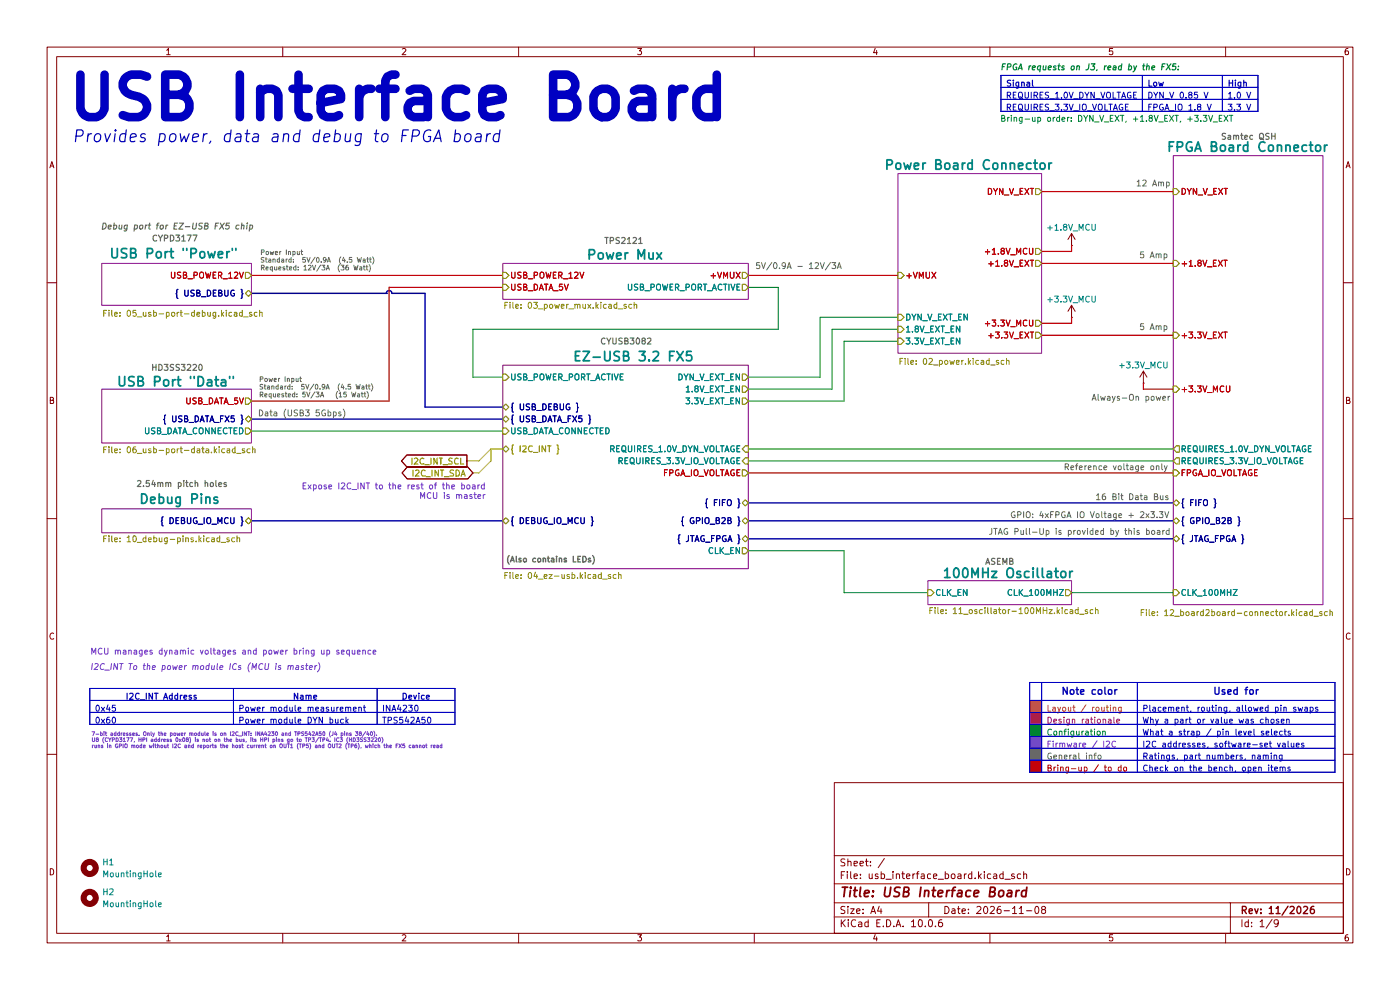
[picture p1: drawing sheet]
(kicad_sch
 (version 20260306)
 (generator "eeschema")
 (generator_version "10.0")
 (paper "A4")
 (title_block
  (title "USB Interface Board")
  (date "2026-11-08")
  (rev "11/2026"))
 (lib_symbols
  (symbol "Mechanical:MountingHole"
   (pin_names
    (offset 1.016)) (exclude_from_sim no) (in_bom no) (on_board yes)
   (in_pos_files yes)
   (duplicate_pin_numbers_are_jumpers no)
   (property "Reference" "H" (at 0 5.08 0) (show_name no) (do_not_autoplace no) (effects (font (size 1.27 1.27))))
   (property "Value" "MountingHole" (at 0 3.175 0) (show_name no) (do_not_autoplace no) (effects (font (size 1.27 1.27))))
   (property "Footprint" "" (at 0 0 0) (show_name no) (do_not_autoplace no) (hide yes) (effects (font (size 1.27 1.27))))
   (property "Datasheet" "" (at 0 0 0) (show_name no) (do_not_autoplace no) (hide yes) (effects (font (size 1.27 1.27))))
   (property "Description" "Mounting Hole without connection" (at 0 0 0) (show_name no) (do_not_autoplace no) (hide yes) (effects (font (size 1.27 1.27))))
   (symbol "MountingHole_0_1"
    (circle (center 0 0) (radius 1.27) (stroke (width 1.27) (type default)) (fill (type none))))
   (embedded_fonts no))
  (symbol "power:+3.3V"
   (power global)
   (pin_numbers (hide yes))
   (pin_names
    (offset 0) (hide yes)) (exclude_from_sim no) (in_bom yes) (on_board yes)
   (in_pos_files yes)
   (duplicate_pin_numbers_are_jumpers no)
   (property "Reference" "#PWR" (at 0 -3.81 0) (show_name no) (do_not_autoplace no) (hide yes) (effects (font (size 1.27 1.27))))
   (property "Value" "+3.3V" (at 0 3.556 0) (show_name no) (do_not_autoplace no) (effects (font (size 1.27 1.27))))
   (property "Footprint" "" (at 0 0 0) (show_name no) (do_not_autoplace no) (hide yes) (effects (font (size 1.27 1.27))))
   (property "Datasheet" "" (at 0 0 0) (show_name no) (do_not_autoplace no) (hide yes) (effects (font (size 1.27 1.27))))
   (property "Description" "Power symbol creates a global label with name \"+3.3V\"" (at 0 0 0) (show_name no) (do_not_autoplace no) (hide yes) (effects (font (size 1.27 1.27))))
   (symbol "+3.3V_0_1"
    (polyline (pts (xy -0.762 1.27) (xy 0 2.54)) (stroke (width 0) (type default)) (fill (type none)))
    (polyline (pts (xy 0 2.54) (xy 0.762 1.27)) (stroke (width 0) (type default)) (fill (type none)))
    (polyline (pts (xy 0 0) (xy 0 2.54)) (stroke (width 0) (type default)) (fill (type none))))
   (symbol "+3.3V_1_1"
    (pin power_in line (at 0 0 90) (length 0) (name "" (effects (font (size 1.27 1.27)))) (number "1" (effects (font (size 1.27 1.27))))))
   (embedded_fonts no)))
 (text "MCU manages dynamic voltages and power bring up sequence"
  (exclude_from_sim no)
  (at 19.05 139.192 0)
  (effects (font (size 1.27 1.27) (color 120 40 200 1)) (justify left bottom)))
 (text "16 Bit Data Bus"
  (exclude_from_sim no)
  (at 248.158 106.426 0)
  (effects (font (size 1.27 1.27) (color 100 100 100 1)) (justify right bottom)))
 (text "ASEMB"
  (exclude_from_sim no)
  (at 212.09 120.142 0)
  (effects (font (size 1.27 1.27) (thickness 0.254)
    (bold yes) (color 100 100 100 1)) (justify bottom)))
 (text "Debug port for EZ-USB FX5 chip"
  (exclude_from_sim no)
  (at 37.592 48.26 0)
  (effects (font (size 1.27 1.27) (thickness 0.254)
    (bold yes)
    (italic yes) (color 100 100 100 1))))
 (text "(Also contains LEDs)"
  (exclude_from_sim no)
  (at 107.188 119.634 0)
  (effects (font (size 1.2 1.2) (thickness 0.36)
    (bold yes) (color 100 100 100 1)) (justify left bottom)))
 (text "Power Input\nStandard:  5V/0.9A  (4.5 Watt)\nRequested: 5V/3A   (15 Watt)"
  (exclude_from_sim no)
  (at 54.864 84.582 0)
  (effects (font (size 1.016 1.016) (color 100 100 100 1)) (justify left bottom)))
 (text "CYUSB3082"
  (exclude_from_sim no)
  (at 132.842 73.406 0)
  (effects (font (size 1.27 1.27) (thickness 0.254)
    (bold yes) (color 100 100 100 1)) (justify bottom)))
 (text "USB Interface Board"
  (exclude_from_sim no)
  (at 13.716 15.748 0)
  (effects (font (size 9 9) (thickness 1.8)
    (bold yes)) (justify left top)))
 (text "Bring-up order: DYN_V_EXT, +1.8V_EXT, +3.3V_EXT"
  (exclude_from_sim no)
  (at 212.09 26.162 0)
  (effects (font (size 1.27 1.27) (color 0 130 50 1)) (justify left bottom)))
 (text "GPIO: 4xFPGA IO Voltage + 2x3.3V"
  (exclude_from_sim no)
  (at 248.158 110.236 0)
  (effects (font (size 1.27 1.27) (color 100 100 100 1)) (justify right bottom)))
 (text "Always-On power"
  (exclude_from_sim no)
  (at 248.412 85.344 0)
  (effects (font (size 1.27 1.27) (color 100 100 100 1)) (justify right bottom)))
 (text "Expose I2C_INT to the rest of the board\nMCU is master"
  (exclude_from_sim no)
  (at 103.124 106.172 0)
  (effects (font (size 1.27 1.27) (color 120 40 200 1)) (justify right bottom)))
 (text "CYPD3177"
  (exclude_from_sim no)
  (at 37.084 51.562 0)
  (effects (font (size 1.27 1.27) (thickness 0.254)
    (bold yes) (color 100 100 100 1)) (justify bottom)))
 (text "5 Amp"
  (exclude_from_sim no)
  (at 247.904 70.358 0)
  (effects (font (size 1.27 1.27) (color 100 100 100 1)) (justify right bottom)))
 (text "Samtec QSH"
  (exclude_from_sim no)
  (at 264.922 29.972 0)
  (effects (font (size 1.27 1.27) (thickness 0.254)
    (bold yes) (color 100 100 100 1)) (justify bottom)))
 (text "JTAG Pull-Up is provided by this board"
  (exclude_from_sim no)
  (at 248.412 113.792 0)
  (effects (font (size 1.27 1.27) (color 100 100 100 1)) (justify right bottom)))
 (text "2.54mm pitch holes"
  (exclude_from_sim no)
  (at 38.608 103.632 0)
  (effects (font (size 1.27 1.27) (thickness 0.254)
    (bold yes) (color 100 100 100 1)) (justify bottom)))
 (text "TPS2121"
  (exclude_from_sim no)
  (at 132.334 52.07 0)
  (effects (font (size 1.27 1.27) (thickness 0.254)
    (bold yes) (color 100 100 100 1)) (justify bottom)))
 (text "5V/0.9A - 12V/3A"
  (exclude_from_sim no)
  (at 169.418 57.404 0)
  (effects (font (size 1.27 1.27) (color 100 100 100 1)) (justify bottom)))
 (text "Power Input\nStandard:  5V/0.9A  (4.5 Watt)\nRequested: 12V/3A  (36 Watt)"
  (exclude_from_sim no)
  (at 55.118 57.658 0)
  (effects (font (size 1.016 1.016) (color 100 100 100 1)) (justify left bottom)))
 (text "Reference voltage only"
  (exclude_from_sim no)
  (at 247.904 100.076 0)
  (effects (font (size 1.27 1.27) (color 100 100 100 1)) (justify right bottom)))
 (text "HD3SS3220"
  (exclude_from_sim no)
  (at 37.592 78.994 0)
  (effects (font (size 1.27 1.27) (thickness 0.254)
    (bold yes) (color 100 100 100 1)) (justify bottom)))
 (text "Data (USB3 5Gbps)"
  (exclude_from_sim no)
  (at 54.61 88.646 0)
  (effects (font (size 1.27 1.27) (color 100 100 100 1)) (justify left bottom)))
 (text "12 Amp"
  (exclude_from_sim no)
  (at 248.412 39.878 0)
  (effects (font (size 1.27 1.27) (color 100 100 100 1)) (justify right bottom)))
 (text "5 Amp"
  (exclude_from_sim no)
  (at 247.904 55.118 0)
  (effects (font (size 1.27 1.27) (color 100 100 100 1)) (justify right bottom)))
 (text "FPGA requests on J3, read by the FX5:"
  (exclude_from_sim no)
  (at 212.09 15.24 0)
  (effects (font (size 1.27 1.27) (thickness 0.254)
    (bold yes)
    (italic yes) (color 0 130 50 1)) (justify left bottom)))
 (text "Provides power, data and debug to FPGA board"
  (exclude_from_sim no)
  (at 15.24 27.686 0)
  (effects (font (size 2.5 2.5) (thickness 0.254)
    (bold yes)
    (italic yes)) (justify left top)))
 (text "I2C_INT To the power module ICs (MCU is master)"
  (exclude_from_sim no)
  (at 19.05 140.97 0)
  (effects (font (size 1.27 1.27)
    (italic yes) (color 120 40 200 1)) (justify left top)))
 (text "7-bit addresses. Only the power module is on I2C_INT: INA4230 and TPS542A50 (J4 pins 38/40).\nU8 (CYPD3177, HPI address 0x08) is not on the bus, its HPI pins go to TP3/TP4. IC3 (HD3SS3220)\nruns in GPIO mode without I2C and reports the host current on OUT1 (TP5) and OUT2 (TP6), which the FX5 cannot read"
  (exclude_from_sim no)
  (at 19.304 155.448 0)
  (effects (font (size 0.8 0.8) (color 120 40 200 1)) (justify left top)))
 (bus_entry
  (at 104.14 95.25)
  (size -2.54 2.54)
  (stroke (width 0) (type default)))
 (bus_entry
  (at 104.14 97.79)
  (size -2.54 2.54)
  (stroke (width 0) (type default)))
 (wire
  (pts (xy 220.98 55.88) (xy 248.92 55.88))
  (stroke (width 0) (type default)))
 (wire
  (pts (xy 190.5 72.39) (xy 179.07 72.39))
  (stroke (width 0) (type default)))
 (wire
  (pts (xy 179.07 85.09) (xy 158.75 85.09))
  (stroke (width 0) (type default)))
 (wire
  (pts (xy 158.75 95.25) (xy 248.92 95.25))
  (stroke (width 0) (type default)))
 (bus
  (pts (xy 53.34 88.9) (xy 106.68 88.9))
  (stroke (width 0) (type default)))
 (wire
  (pts (xy 176.53 69.85) (xy 176.53 82.55))
  (stroke (width 0) (type default)))
 (wire
  (pts (xy 227.33 68.58) (xy 220.98 68.58))
  (stroke (width 0) (type default)))
 (wire
  (pts (xy 158.75 82.55) (xy 176.53 82.55))
  (stroke (width 0) (type default)))
 (wire
  (pts (xy 242.57 81.28) (xy 242.57 82.55))
  (stroke (width 0) (type default)))
 (wire
  (pts (xy 242.57 82.55) (xy 248.92 82.55))
  (stroke (width 0) (type default)))
 (bus
  (pts (xy 53.34 62.23) (xy 90.17 62.23))
  (stroke (width 0) (type default)))
 (wire
  (pts (xy 165.1 69.85) (xy 100.33 69.85))
  (stroke (width 0) (type default)))
 (bus
  (pts (xy 104.14 95.25) (xy 106.68 95.25))
  (stroke (width 0) (type default)))
 (wire
  (pts (xy 227.33 53.34) (xy 220.98 53.34))
  (stroke (width 0) (type default)))
 (bus
  (pts (xy 158.75 106.68) (xy 248.92 106.68))
  (stroke (width 0) (type default)))
 (bus
  (pts (xy 90.17 86.36) (xy 90.17 62.23))
  (stroke (width 0) (type default)))
 (wire
  (pts (xy 179.07 125.73) (xy 196.85 125.73))
  (stroke (width 0) (type default)))
 (wire
  (pts (xy 220.98 40.64) (xy 248.92 40.64))
  (stroke (width 0) (type default)))
 (wire
  (pts (xy 53.34 58.42) (xy 106.68 58.42))
  (stroke (width 0) (type default)))
 (bus
  (pts (xy 53.34 110.49) (xy 106.68 110.49))
  (stroke (width 0) (type default)))
 (wire
  (pts (xy 227.33 125.73) (xy 248.92 125.73))
  (stroke (width 0) (type default)))
 (bus
  (pts (xy 104.14 95.25) (xy 104.14 97.79))
  (stroke (width 0) (type default)))
 (wire
  (pts (xy 179.07 116.84) (xy 179.07 125.73))
  (stroke (width 0) (type default)))
 (wire
  (pts (xy 158.75 100.33) (xy 248.92 100.33))
  (stroke (width 0) (type default)))
 (wire
  (pts (xy 165.1 60.96) (xy 165.1 69.85))
  (stroke (width 0) (type default)))
 (wire
  (pts (xy 99.06 97.79) (xy 101.6 97.79))
  (stroke (width 0) (type default)))
 (wire
  (pts (xy 82.55 60.96) (xy 106.68 60.96))
  (stroke (width 0) (type default)))
 (wire
  (pts (xy 158.75 97.79) (xy 248.92 97.79))
  (stroke (width 0) (type default)))
 (wire
  (pts (xy 82.55 85.09) (xy 82.55 60.96))
  (stroke (width 0) (type default)))
 (wire
  (pts (xy 179.07 72.39) (xy 179.07 85.09))
  (stroke (width 0) (type default)))
 (wire
  (pts (xy 158.75 58.42) (xy 190.5 58.42))
  (stroke (width 0) (type default)))
 (wire
  (pts (xy 53.34 91.44) (xy 106.68 91.44))
  (stroke (width 0) (type default)))
 (wire
  (pts (xy 173.99 67.31) (xy 190.5 67.31))
  (stroke (width 0) (type default)))
 (bus
  (pts (xy 106.68 86.36) (xy 90.17 86.36))
  (stroke (width 0) (type default)))
 (wire
  (pts (xy 176.53 69.85) (xy 190.5 69.85))
  (stroke (width 0) (type default)))
 (wire
  (pts (xy 100.33 100.33) (xy 101.6 100.33))
  (stroke (width 0) (type default)))
 (wire
  (pts (xy 220.98 71.12) (xy 248.92 71.12))
  (stroke (width 0) (type default)))
 (wire
  (pts (xy 53.34 85.09) (xy 82.55 85.09))
  (stroke (width 0) (type default)))
 (wire
  (pts (xy 100.33 69.85) (xy 100.33 80.01))
  (stroke (width 0) (type default)))
 (wire
  (pts (xy 100.33 80.01) (xy 106.68 80.01))
  (stroke (width 0) (type default)))
 (wire
  (pts (xy 227.33 52.07) (xy 227.33 53.34))
  (stroke (width 0) (type default)))
 (bus
  (pts (xy 158.75 114.3) (xy 248.92 114.3))
  (stroke (width 0) (type default)))
 (wire
  (pts (xy 158.75 116.84) (xy 179.07 116.84))
  (stroke (width 0) (type default)))
 (wire
  (pts (xy 227.33 67.31) (xy 227.33 68.58))
  (stroke (width 0) (type default)))
 (bus
  (pts (xy 158.75 110.49) (xy 248.92 110.49))
  (stroke (width 0) (type default)))
 (wire
  (pts (xy 165.1 60.96) (xy 158.75 60.96))
  (stroke (width 0) (type default)))
 (wire
  (pts (xy 158.75 80.01) (xy 173.99 80.01))
  (stroke (width 0) (type default)))
 (wire
  (pts (xy 173.99 67.31) (xy 173.99 80.01))
  (stroke (width 0) (type default)))
 (table
  (column_count 3)
  (border
   (external yes)
   (header yes) (stroke (width 0) (type solid)))
  (separators
   (rows yes)
   (cols yes) (stroke (width 0) (type solid)))
  (column_widths 30 17 7.5)
  (row_heights 2.54 2.54 2.54)
  (cells
   (table_cell "Signal" (exclude_from_sim no) (at 212.344 16.002 0) (size 30 2.54)
    (margins 0.9525 0.9525 0.9525 0.9525)
    (span 1 1) (fill (type none)) (effects (font (size 1.27 1.27) (thickness 0.254)
    (bold yes)) (justify left top)))
   (table_cell "Low" (exclude_from_sim no) (at 242.344 16.002 0) (size 17 2.54)
    (margins 0.9525 0.9525 0.9525 0.9525)
    (span 1 1) (fill (type none)) (effects (font (size 1.27 1.27) (thickness 0.254)
    (bold yes)) (justify left top)))
   (table_cell "High" (exclude_from_sim no) (at 259.344 16.002 0) (size 7.5 2.54)
    (margins 0.9525 0.9525 0.9525 0.9525)
    (span 1 1) (fill (type none)) (effects (font (size 1.27 1.27) (thickness 0.254)
    (bold yes)) (justify left top)))
   (table_cell "REQUIRES_1.0V_DYN_VOLTAGE" (exclude_from_sim no) (at 212.344 18.542 0) (size 30 2.54)
    (margins 0.9525 0.9525 0.9525 0.9525)
    (span 1 1) (fill (type none)) (effects (font (size 1.27 1.27)) (justify left top)))
   (table_cell "DYN_V 0.85 V" (exclude_from_sim no) (at 242.344 18.542 0) (size 17 2.54)
    (margins 0.9525 0.9525 0.9525 0.9525)
    (span 1 1) (fill (type none)) (effects (font (size 1.27 1.27)) (justify left top)))
   (table_cell "1.0 V" (exclude_from_sim no) (at 259.344 18.542 0) (size 7.5 2.54)
    (margins 0.9525 0.9525 0.9525 0.9525)
    (span 1 1) (fill (type none)) (effects (font (size 1.27 1.27)) (justify left top)))
   (table_cell "REQUIRES_3.3V_IO_VOLTAGE" (exclude_from_sim no) (at 212.344 21.082 0) (size 30 2.54)
    (margins 0.9525 0.9525 0.9525 0.9525)
    (span 1 1) (fill (type none)) (effects (font (size 1.27 1.27)) (justify left top)))
   (table_cell "FPGA_IO 1.8 V" (exclude_from_sim no) (at 242.344 21.082 0) (size 17 2.54)
    (margins 0.9525 0.9525 0.9525 0.9525)
    (span 1 1) (fill (type none)) (effects (font (size 1.27 1.27)) (justify left top)))
   (table_cell "3.3 V" (exclude_from_sim no) (at 259.344 21.082 0) (size 7.5 2.54)
    (margins 0.9525 0.9525 0.9525 0.9525)
    (span 1 1) (fill (type none)) (effects (font (size 1.27 1.27)) (justify left top)))))
 (table
  (column_count 3)
  (border
   (external yes)
   (header yes) (stroke (width 0) (type solid)))
  (separators
   (rows yes)
   (cols yes) (stroke (width 0) (type solid)))
  (column_widths 30.48 30.48 16.51)
  (row_heights 2.54 2.54 2.54)
  (cells
   (table_cell "I2C_INT Address" (exclude_from_sim no) (at 19.05 146.05 0) (size 30.48 2.54)
    (margins 0.9525 0.9525 0.9525 0.9525)
    (span 1 1) (fill (type none)) (effects (font (size 1.27 1.27)
    (bold yes)) (justify top)))
   (table_cell "Name" (exclude_from_sim no) (at 49.53 146.05 0) (size 30.48 2.54)
    (margins 0.9525 0.9525 0.9525 0.9525)
    (span 1 1) (fill (type none)) (effects (font (size 1.27 1.27)
    (bold yes)) (justify top)))
   (table_cell "Device" (exclude_from_sim no) (at 80.01 146.05 0) (size 16.51 2.54)
    (margins 0.9525 0.9525 0.9525 0.9525)
    (span 1 1) (fill (type none)) (effects (font (size 1.27 1.27)
    (bold yes)) (justify top)))
   (table_cell "0x45" (exclude_from_sim no) (at 19.05 148.59 0) (size 30.48 2.54)
    (margins 0.9525 0.9525 0.9525 0.9525)
    (span 1 1) (fill (type none)) (effects (font (size 1.27 1.27)) (justify left top)))
   (table_cell "Power module measurement" (exclude_from_sim no) (at 49.53 148.59 0) (size 30.48 2.54)
    (margins 0.9525 0.9525 0.9525 0.9525)
    (span 1 1) (fill (type none)) (effects (font (size 1.27 1.27)) (justify left top)))
   (table_cell "INA4230" (exclude_from_sim no) (at 80.01 148.59 0) (size 16.51 2.54)
    (margins 0.9525 0.9525 0.9525 0.9525)
    (span 1 1) (fill (type none)) (effects (font (size 1.27 1.27)) (justify left top)))
   (table_cell "0x60" (exclude_from_sim no) (at 19.05 151.13 0) (size 30.48 2.54)
    (margins 0.9525 0.9525 0.9525 0.9525)
    (span 1 1) (fill (type none)) (effects (font (size 1.27 1.27)) (justify left top)))
   (table_cell "Power module DYN buck" (exclude_from_sim no) (at 49.53 151.13 0) (size 30.48 2.54)
    (margins 0.9525 0.9525 0.9525 0.9525)
    (span 1 1) (fill (type none)) (effects (font (size 1.27 1.27)) (justify left top)))
   (table_cell "TPS542A50" (exclude_from_sim no) (at 80.01 151.13 0) (size 16.51 2.54)
    (margins 0.9525 0.9525 0.9525 0.9525)
    (span 1 1) (fill (type none)) (effects (font (size 1.27 1.27)) (justify left top)))))
 (table
  (column_count 3)
  (border
   (external yes)
   (header yes) (stroke (width 0) (type solid)))
  (separators
   (rows yes)
   (cols yes) (stroke (width 0) (type solid)))
  (column_widths 2.54 20.32 41.91)
  (row_heights 3.81 2.54 2.54 2.54 2.54 2.54 2.54)
  (cells
   (table_cell "" (exclude_from_sim no) (at 218.44 144.78 0) (size 2.54 3.81)
    (margins 0.9525 0.9525 0.9525 0.9525)
    (span 1 1) (fill (type none)) (effects (font (size 1.5 1.5)
    (bold yes)) (justify top)))
   (table_cell "Note color" (exclude_from_sim no) (at 220.98 144.78 0) (size 20.32 3.81)
    (margins 0.9525 0.9525 0.9525 0.9525)
    (span 1 1) (fill (type none)) (effects (font (size 1.5 1.5)
    (bold yes)) (justify top)))
   (table_cell "Used for" (exclude_from_sim no) (at 241.3 144.78 0) (size 41.91 3.81)
    (margins 0.9525 0.9525 0.9525 0.9525)
    (span 1 1) (fill (type none)) (effects (font (size 1.5 1.5)
    (bold yes)) (justify top)))
   (table_cell "" (exclude_from_sim no) (at 218.44 148.59 0) (size 2.54 2.54)
    (margins 0.9525 0.9525 0.9525 0.9525)
    (span 1 1) (fill (type color) (color 230 100 0 1)) (effects (font (size 1.27 1.27)) (justify left top)))
   (table_cell "Layout / routing" (exclude_from_sim no) (at 220.98 148.59 0) (size 20.32 2.54)
    (margins 0.9525 0.9525 0.9525 0.9525)
    (span 1 1) (fill (type none)) (effects (font (size 1.27 1.27) (color 230 100 0 1)) (justify left top)))
   (table_cell "Placement, routing, allowed pin swaps" (exclude_from_sim no) (at 241.3 148.59 0) (size 41.91 2.54)
    (margins 0.9525 0.9525 0.9525 0.9525)
    (span 1 1) (fill (type none)) (effects (font (size 1.27 1.27)) (justify left top)))
   (table_cell "" (exclude_from_sim no) (at 218.44 151.13 0) (size 2.54 2.54)
    (margins 0.9525 0.9525 0.9525 0.9525)
    (span 1 1) (fill (type color) (color 194 0 122 1)) (effects (font (size 1.27 1.27)) (justify left top)))
   (table_cell "Design rationale" (exclude_from_sim no) (at 220.98 151.13 0) (size 20.32 2.54)
    (margins 0.9525 0.9525 0.9525 0.9525)
    (span 1 1) (fill (type none)) (effects (font (size 1.27 1.27) (color 194 0 122 1)) (justify left top)))
   (table_cell "Why a part or value was chosen" (exclude_from_sim no) (at 241.3 151.13 0) (size 41.91 2.54)
    (margins 0.9525 0.9525 0.9525 0.9525)
    (span 1 1) (fill (type none)) (effects (font (size 1.27 1.27)) (justify left top)))
   (table_cell "" (exclude_from_sim no) (at 218.44 153.67 0) (size 2.54 2.54)
    (margins 0.9525 0.9525 0.9525 0.9525)
    (span 1 1) (fill (type color) (color 0 130 50 1)) (effects (font (size 1.27 1.27)) (justify left top)))
   (table_cell "Configuration" (exclude_from_sim no) (at 220.98 153.67 0) (size 20.32 2.54)
    (margins 0.9525 0.9525 0.9525 0.9525)
    (span 1 1) (fill (type none)) (effects (font (size 1.27 1.27) (color 0 130 50 1)) (justify left top)))
   (table_cell "What a strap / pin level selects" (exclude_from_sim no) (at 241.3 153.67 0) (size 41.91 2.54)
    (margins 0.9525 0.9525 0.9525 0.9525)
    (span 1 1) (fill (type none)) (effects (font (size 1.27 1.27)) (justify left top)))
   (table_cell "" (exclude_from_sim no) (at 218.44 156.21 0) (size 2.54 2.54)
    (margins 0.9525 0.9525 0.9525 0.9525)
    (span 1 1) (fill (type color) (color 120 40 200 1)) (effects (font (size 1.27 1.27)) (justify left top)))
   (table_cell "Firmware / I2C" (exclude_from_sim no) (at 220.98 156.21 0) (size 20.32 2.54)
    (margins 0.9525 0.9525 0.9525 0.9525)
    (span 1 1) (fill (type none)) (effects (font (size 1.27 1.27) (color 120 40 200 1)) (justify left top)))
   (table_cell "I2C addresses, software-set values" (exclude_from_sim no) (at 241.3 156.21 0) (size 41.91 2.54)
    (margins 0.9525 0.9525 0.9525 0.9525)
    (span 1 1) (fill (type none)) (effects (font (size 1.27 1.27)) (justify left top)))
   (table_cell "" (exclude_from_sim no) (at 218.44 158.75 0) (size 2.54 2.54)
    (margins 0.9525 0.9525 0.9525 0.9525)
    (span 1 1) (fill (type color) (color 100 100 100 1)) (effects (font (size 1.27 1.27)) (justify left top)))
   (table_cell "General info" (exclude_from_sim no) (at 220.98 158.75 0) (size 20.32 2.54)
    (margins 0.9525 0.9525 0.9525 0.9525)
    (span 1 1) (fill (type none)) (effects (font (size 1.27 1.27) (color 100 100 100 1)) (justify left top)))
   (table_cell "Ratings, part numbers, naming" (exclude_from_sim no) (at 241.3 158.75 0) (size 41.91 2.54)
    (margins 0.9525 0.9525 0.9525 0.9525)
    (span 1 1) (fill (type none)) (effects (font (size 1.27 1.27)) (justify left top)))
   (table_cell "" (exclude_from_sim no) (at 218.44 161.29 0) (size 2.54 2.54)
    (margins 0.9525 0.9525 0.9525 0.9525)
    (span 1 1) (fill (type color) (color 210 0 0 1)) (effects (font (size 1.27 1.27)) (justify left top)))
   (table_cell "Bring-up / to do" (exclude_from_sim no) (at 220.98 161.29 0) (size 20.32 2.54)
    (margins 0.9525 0.9525 0.9525 0.9525)
    (span 1 1) (fill (type none)) (effects (font (size 1.27 1.27) (color 210 0 0 1)) (justify left top)))
   (table_cell "Check on the bench, open items" (exclude_from_sim no) (at 241.3 161.29 0) (size 41.91 2.54)
    (margins 0.9525 0.9525 0.9525 0.9525)
    (span 1 1) (fill (type none)) (effects (font (size 1.27 1.27)) (justify left top)))))
 (global_label "I2C_INT_SDA"
  (shape bidirectional)
  (at 100.33 100.33 180)
  (fields_autoplaced yes)
  (effects (font (size 1.27 1.27)) (justify right))
  (property "Intersheetrefs" "${INTERSHEET_REFS}" (at 84.743 100.33 0) (hide yes) (show_name no) (do_not_autoplace no) (effects (font (size 1.27 1.27)) (justify right))))
 (global_label "I2C_INT_SCL"
  (shape output)
  (at 99.06 97.79 180)
  (fields_autoplaced yes)
  (effects (font (size 1.27 1.27)) (justify right))
  (property "Intersheetrefs" "${INTERSHEET_REFS}" (at 84.6448 97.79 0) (hide yes) (show_name no) (do_not_autoplace no) (effects (font (size 1.27 1.27)) (justify right))))
 (symbol
  (lib_id "power:+3.3V")
  (at 242.57 81.28 0)
  (unit 1)
  (body_style 1)
  (exclude_from_sim no)
  (in_bom yes)
  (on_board yes)
  (in_pos_files yes)
  (dnp no)
  (property "Reference" "#PWR041" (at 242.57 85.09 0) (hide yes) (show_name no) (do_not_autoplace no) (effects (font (size 1.27 1.27))))
  (property "Value" "+3.3V_MCU" (at 242.57 77.47 0) (show_name no) (do_not_autoplace no) (effects (font (size 1.27 1.27))))
  (property "Footprint" "" (at 242.57 81.28 0) (hide yes) (show_name no) (do_not_autoplace no) (effects (font (size 1.27 1.27))))
  (property "Datasheet" "" (at 242.57 81.28 0) (hide yes) (show_name no) (do_not_autoplace no) (effects (font (size 1.27 1.27))))
  (property "Description" "Power symbol creates a global label with name \"+3.3V\"" (at 242.57 81.28 0) (hide yes) (show_name no) (do_not_autoplace no) (effects (font (size 1.27 1.27))))
  (pin "1"))
 (symbol
  (lib_id "Mechanical:MountingHole")
  (at 19.05 184.15 0)
  (unit 1)
  (body_style 1)
  (exclude_from_sim no)
  (in_bom no)
  (on_board yes)
  (in_pos_files yes)
  (dnp no)
  (fields_autoplaced yes)
  (property "Reference" "H1" (at 21.59 182.8799 0) (show_name no) (do_not_autoplace no) (effects (font (size 1.27 1.27)) (justify left)))
  (property "Value" "MountingHole" (at 21.59 185.4199 0) (show_name no) (do_not_autoplace no) (effects (font (size 1.27 1.27)) (justify left)))
  (property "Footprint" "MountingHole:MountingHole_2.2mm_M2" (at 19.05 184.15 0) (hide yes) (show_name no) (do_not_autoplace no) (effects (font (size 1.27 1.27))))
  (property "Datasheet" "" (at 19.05 184.15 0) (hide yes) (show_name no) (do_not_autoplace no) (effects (font (size 1.27 1.27))))
  (property "Description" "Mounting Hole without connection" (at 19.05 184.15 0) (hide yes) (show_name no) (do_not_autoplace no) (effects (font (size 1.27 1.27)))))
 (symbol
  (lib_id "Mechanical:MountingHole")
  (at 19.05 190.5 0)
  (unit 1)
  (body_style 1)
  (exclude_from_sim no)
  (in_bom no)
  (on_board yes)
  (in_pos_files yes)
  (dnp no)
  (fields_autoplaced yes)
  (property "Reference" "H2" (at 21.59 189.2299 0) (show_name no) (do_not_autoplace no) (effects (font (size 1.27 1.27)) (justify left)))
  (property "Value" "MountingHole" (at 21.59 191.7699 0) (show_name no) (do_not_autoplace no) (effects (font (size 1.27 1.27)) (justify left)))
  (property "Footprint" "MountingHole:MountingHole_2.2mm_M2" (at 19.05 190.5 0) (hide yes) (show_name no) (do_not_autoplace no) (effects (font (size 1.27 1.27))))
  (property "Datasheet" "" (at 19.05 190.5 0) (hide yes) (show_name no) (do_not_autoplace no) (effects (font (size 1.27 1.27))))
  (property "Description" "Mounting Hole without connection" (at 19.05 190.5 0) (hide yes) (show_name no) (do_not_autoplace no) (effects (font (size 1.27 1.27)))))
 (symbol
  (lib_id "power:+3.3V")
  (at 227.33 52.07 0)
  (unit 1)
  (body_style 1)
  (exclude_from_sim no)
  (in_bom yes)
  (on_board yes)
  (in_pos_files yes)
  (dnp no)
  (property "Reference" "#PWR044" (at 227.33 55.88 0) (hide yes) (show_name no) (do_not_autoplace no) (effects (font (size 1.27 1.27))))
  (property "Value" "+1.8V_MCU" (at 227.33 48.26 0) (show_name no) (do_not_autoplace no) (effects (font (size 1.27 1.27))))
  (property "Footprint" "" (at 227.33 52.07 0) (hide yes) (show_name no) (do_not_autoplace no) (effects (font (size 1.27 1.27))))
  (property "Datasheet" "" (at 227.33 52.07 0) (hide yes) (show_name no) (do_not_autoplace no) (effects (font (size 1.27 1.27))))
  (property "Description" "Power symbol creates a global label with name \"+3.3V\"" (at 227.33 52.07 0) (hide yes) (show_name no) (do_not_autoplace no) (effects (font (size 1.27 1.27))))
  (pin "1"))
 (symbol
  (lib_id "power:+3.3V")
  (at 227.33 67.31 0)
  (unit 1)
  (body_style 1)
  (exclude_from_sim no)
  (in_bom yes)
  (on_board yes)
  (in_pos_files yes)
  (dnp no)
  (property "Reference" "#PWR043" (at 227.33 71.12 0) (hide yes) (show_name no) (do_not_autoplace no) (effects (font (size 1.27 1.27))))
  (property "Value" "+3.3V_MCU" (at 227.33 63.5 0) (show_name no) (do_not_autoplace no) (effects (font (size 1.27 1.27))))
  (property "Footprint" "" (at 227.33 67.31 0) (hide yes) (show_name no) (do_not_autoplace no) (effects (font (size 1.27 1.27))))
  (property "Datasheet" "" (at 227.33 67.31 0) (hide yes) (show_name no) (do_not_autoplace no) (effects (font (size 1.27 1.27))))
  (property "Description" "Power symbol creates a global label with name \"+3.3V\"" (at 227.33 67.31 0) (hide yes) (show_name no) (do_not_autoplace no) (effects (font (size 1.27 1.27))))
  (pin "1"))
 (sheet
  (at 106.68 77.47)
  (size 52.07 43.18)
  (exclude_from_sim no)
  (in_bom yes)
  (on_board yes)
  (dnp no)
  (stroke (width 0.1524) (type solid))
  (fill (color 0 0 0 0))
  (property "Sheetname" "EZ-USB 3.2 FX5" (at 134.366 76.962 0) (show_name no) (do_not_autoplace no) (effects (font (size 2 2)
    (bold yes)) (justify bottom)))
  (property "Sheetfile" "04_ez-usb.kicad_sch" (at 106.68 121.412 0) (show_name no) (do_not_autoplace no) (effects (font (size 1.27 1.27)) (justify left top)))
  (pin "USB_POWER_PORT_ACTIVE" input (at 106.68 80.01 180) (effects (font (size 1.27 1.27)) (justify left)))
  (pin "{ GPIO_B2B }" bidirectional (at 158.75 110.49 0) (effects (font (size 1.27 1.27)) (justify right)))
  (pin "{ DEBUG_IO_MCU }" bidirectional (at 106.68 110.49 180) (effects (font (size 1.27 1.27)) (justify left)))
  (pin "{ I2C_INT }" bidirectional (at 106.68 95.25 180) (effects (font (size 1.27 1.27)) (justify left)))
  (pin "{ USB_DATA_FX5 }" bidirectional (at 106.68 88.9 180) (effects (font (size 1.27 1.27)) (justify left)))
  (pin "{ FIFO }" bidirectional (at 158.75 106.68 0) (effects (font (size 1.27 1.27)) (justify right)))
  (pin "{ JTAG_FPGA }" bidirectional (at 158.75 114.3 0) (effects (font (size 1.27 1.27)) (justify right)))
  (pin "{ USB_DEBUG }" bidirectional (at 106.68 86.36 180) (effects (font (size 1.27 1.27)) (justify left)))
  (pin "1.8V_EXT_EN" output (at 158.75 82.55 0) (effects (font (size 1.27 1.27)) (justify right)))
  (pin "3.3V_EXT_EN" output (at 158.75 85.09 0) (effects (font (size 1.27 1.27)) (justify right)))
  (pin "DYN_V_EXT_EN" output (at 158.75 80.01 0) (effects (font (size 1.27 1.27)) (justify right)))
  (pin "REQUIRES_1.0V_DYN_VOLTAGE" input (at 158.75 95.25 0) (effects (font (size 1.27 1.27)) (justify right)))
  (pin "USB_DATA_CONNECTED" input (at 106.68 91.44 180) (effects (font (size 1.27 1.27)) (justify left)))
  (pin "REQUIRES_3.3V_IO_VOLTAGE" input (at 158.75 97.79 0) (effects (font (size 1.27 1.27)) (justify right)))
  (pin "FPGA_IO_VOLTAGE" output (at 158.75 100.33 0) (effects (font (size 1.27 1.27)) (justify right)))
  (pin "CLK_EN" output (at 158.75 116.84 0) (effects (font (size 1.27 1.27)) (justify right))))
 (sheet
  (at 196.85 123.19)
  (size 30.48 5.08)
  (exclude_from_sim no)
  (in_bom yes)
  (on_board yes)
  (dnp no)
  (stroke (width 0.1524) (type solid))
  (fill (color 0 0 0 0))
  (property "Sheetname" "100MHz Oscillator" (at 213.868 122.936 0) (show_name no) (do_not_autoplace no) (effects (font (size 2 2)
    (bold yes)) (justify bottom)))
  (property "Sheetfile" "11_oscillator-100MHz.kicad_sch" (at 196.85 128.8546 0) (show_name no) (do_not_autoplace no) (effects (font (size 1.27 1.27)) (justify left top)))
  (pin "CLK_100MHZ" output (at 227.33 125.73 0) (effects (font (size 1.27 1.27)) (justify right)))
  (pin "CLK_EN" input (at 196.85 125.73 180) (effects (font (size 1.27 1.27)) (justify left))))
 (sheet
  (at 106.68 55.88)
  (size 52.07 7.62)
  (exclude_from_sim no)
  (in_bom yes)
  (on_board yes)
  (dnp no)
  (stroke (width 0.1524) (type solid))
  (fill (color 0 0 0 0))
  (property "Sheetname" "Power Mux" (at 132.588 55.372 0) (show_name no) (do_not_autoplace no) (effects (font (size 2 2) (thickness 0.4)
    (bold yes)) (justify bottom)))
  (property "Sheetfile" "03_power_mux.kicad_sch" (at 106.68 64.0846 0) (show_name no) (do_not_autoplace no) (effects (font (size 1.27 1.27)) (justify left top)))
  (pin "USB_DATA_5V" input (at 106.68 60.96 180) (effects (font (size 1.27 1.27)) (justify left)))
  (pin "USB_POWER_12V" input (at 106.68 58.42 180) (effects (font (size 1.27 1.27)) (justify left)))
  (pin "+VMUX" output (at 158.75 58.42 0) (effects (font (size 1.27 1.27)) (justify right)))
  (pin "USB_POWER_PORT_ACTIVE" output (at 158.75 60.96 0) (effects (font (size 1.27 1.27)) (justify right))))
 (sheet
  (at 21.59 55.88)
  (size 31.75 8.89)
  (exclude_from_sim no)
  (in_bom yes)
  (on_board yes)
  (dnp no)
  (stroke (width 0.1524) (type solid))
  (fill (color 0 0 0 0))
  (property "Sheetname" "USB Port \"Power\"" (at 36.83 55.118 0) (show_name no) (do_not_autoplace no) (effects (font (size 2 2) (thickness 0.4)
    (bold yes)) (justify bottom)))
  (property "Sheetfile" "05_usb-port-debug.kicad_sch" (at 21.59 65.786 0) (show_name no) (do_not_autoplace no) (effects (font (size 1.27 1.27)) (justify left top)))
  (pin "{ USB_DEBUG }" bidirectional (at 53.34 62.23 0) (effects (font (size 1.27 1.27)) (justify right)))
  (pin "USB_POWER_12V" output (at 53.34 58.42 0) (effects (font (size 1.27 1.27)) (justify right))))
 (sheet
  (at 21.59 82.55)
  (size 31.75 11.43)
  (exclude_from_sim no)
  (in_bom yes)
  (on_board yes)
  (dnp no)
  (stroke (width 0.1524) (type solid))
  (fill (color 0 0 0 0))
  (property "Sheetname" "USB Port \"Data\"" (at 37.338 82.296 0) (show_name no) (do_not_autoplace no) (effects (font (size 2 2)
    (bold yes)) (justify bottom)))
  (property "Sheetfile" "06_usb-port-data.kicad_sch" (at 21.59 94.742 0) (show_name no) (do_not_autoplace no) (effects (font (size 1.27 1.27)) (justify left top)))
  (pin "{ USB_DATA_FX5 }" bidirectional (at 53.34 88.9 0) (effects (font (size 1.27 1.27)) (justify right)))
  (pin "USB_DATA_5V" output (at 53.34 85.09 0) (effects (font (size 1.27 1.27)) (justify right)))
  (pin "USB_DATA_CONNECTED" output (at 53.34 91.44 0) (effects (font (size 1.27 1.27)) (justify right))))
 (sheet
  (at 21.59 107.95)
  (size 31.75 5.08)
  (exclude_from_sim no)
  (in_bom yes)
  (on_board yes)
  (dnp no)
  (stroke (width 0.1524) (type solid))
  (fill (color 0 0 0 0))
  (property "Sheetname" "Debug Pins" (at 38.1 107.188 0) (show_name no) (do_not_autoplace no) (effects (font (size 2 2) (thickness 0.4)
    (bold yes)) (justify bottom)))
  (property "Sheetfile" "10_debug-pins.kicad_sch" (at 21.59 113.6146 0) (show_name no) (do_not_autoplace no) (effects (font (size 1.27 1.27)) (justify left top)))
  (pin "{ DEBUG_IO_MCU }" bidirectional (at 53.34 110.49 0) (effects (font (size 1.27 1.27)) (justify right))))
 (sheet
  (at 190.5 36.83)
  (size 30.48 38.1)
  (exclude_from_sim no)
  (in_bom yes)
  (on_board yes)
  (dnp no)
  (stroke (width 0.1524) (type solid))
  (fill (color 0 0 0 0))
  (property "Sheetname" "Power Board Connector" (at 205.486 36.322 0) (show_name no) (do_not_autoplace no) (effects (font (size 2 2) (thickness 0.4)
    (bold yes)) (justify bottom)))
  (property "Sheetfile" "02_power.kicad_sch" (at 190.5 76.708 0) (show_name no) (do_not_autoplace no) (effects (font (size 1.27 1.27)) (justify left)))
  (pin "DYN_V_EXT" output (at 220.98 40.64 0) (effects (font (size 1.27 1.27)) (justify right)))
  (pin "+VMUX" input (at 190.5 58.42 180) (effects (font (size 1.27 1.27)) (justify left)))
  (pin "+1.8V_MCU" output (at 220.98 53.34 0) (effects (font (size 1.27 1.27)) (justify right)))
  (pin "+3.3V_MCU" output (at 220.98 68.58 0) (effects (font (size 1.27 1.27)) (justify right)))
  (pin "DYN_V_EXT_EN" input (at 190.5 67.31 180) (effects (font (size 1.27 1.27)) (justify left)))
  (pin "1.8V_EXT_EN" input (at 190.5 69.85 180) (effects (font (size 1.27 1.27)) (justify left)))
  (pin "3.3V_EXT_EN" input (at 190.5 72.39 180) (effects (font (size 1.27 1.27)) (justify left)))
  (pin "+1.8V_EXT" output (at 220.98 55.88 0) (effects (font (size 1.27 1.27)) (justify right)))
  (pin "+3.3V_EXT" output (at 220.98 71.12 0) (effects (font (size 1.27 1.27)) (justify right))))
 (sheet
  (at 248.92 33.02)
  (size 31.75 95.25)
  (exclude_from_sim no)
  (in_bom yes)
  (on_board yes)
  (dnp no)
  (stroke (width 0.1524) (type solid))
  (fill (color 0 0 0 0))
  (property "Sheetname" "FPGA Board Connector" (at 264.668 32.512 0) (show_name no) (do_not_autoplace no) (effects (font (size 2 2) (thickness 0.4)
    (bold yes)) (justify bottom)))
  (property "Sheetfile" "12_board2board-connector.kicad_sch" (at 262.382 129.286 0) (show_name no) (do_not_autoplace no) (effects (font (size 1.27 1.27)) (justify top)))
  (pin "{ GPIO_B2B }" bidirectional (at 248.92 110.49 180) (effects (font (size 1.27 1.27)) (justify left)))
  (pin "DYN_V_EXT" input (at 248.92 40.64 180) (effects (font (size 1.27 1.27)) (justify left)))
  (pin "REQUIRES_1.0V_DYN_VOLTAGE" output (at 248.92 95.25 180) (effects (font (size 1.27 1.27)) (justify left)))
  (pin "CLK_100MHZ" input (at 248.92 125.73 180) (effects (font (size 1.27 1.27)) (justify left)))
  (pin "{ FIFO }" bidirectional (at 248.92 106.68 180) (effects (font (size 1.27 1.27)) (justify left)))
  (pin "{ JTAG_FPGA }" bidirectional (at 248.92 114.3 180) (effects (font (size 1.27 1.27)) (justify left)))
  (pin "+1.8V_EXT" input (at 248.92 55.88 180) (effects (font (size 1.27 1.27)) (justify left)))
  (pin "+3.3V_EXT" input (at 248.92 71.12 180) (effects (font (size 1.27 1.27)) (justify left)))
  (pin "+3.3V_MCU" input (at 248.92 82.55 180) (effects (font (size 1.27 1.27)) (justify left)))
  (pin "REQUIRES_3.3V_IO_VOLTAGE" output (at 248.92 97.79 180) (effects (font (size 1.27 1.27)) (justify left)))
  (pin "FPGA_IO_VOLTAGE" input (at 248.92 100.33 180) (effects (font (size 1.27 1.27)) (justify left))))
 (sheet_instances
  (path ""
   (page "1")))
 (embedded_fonts no))
